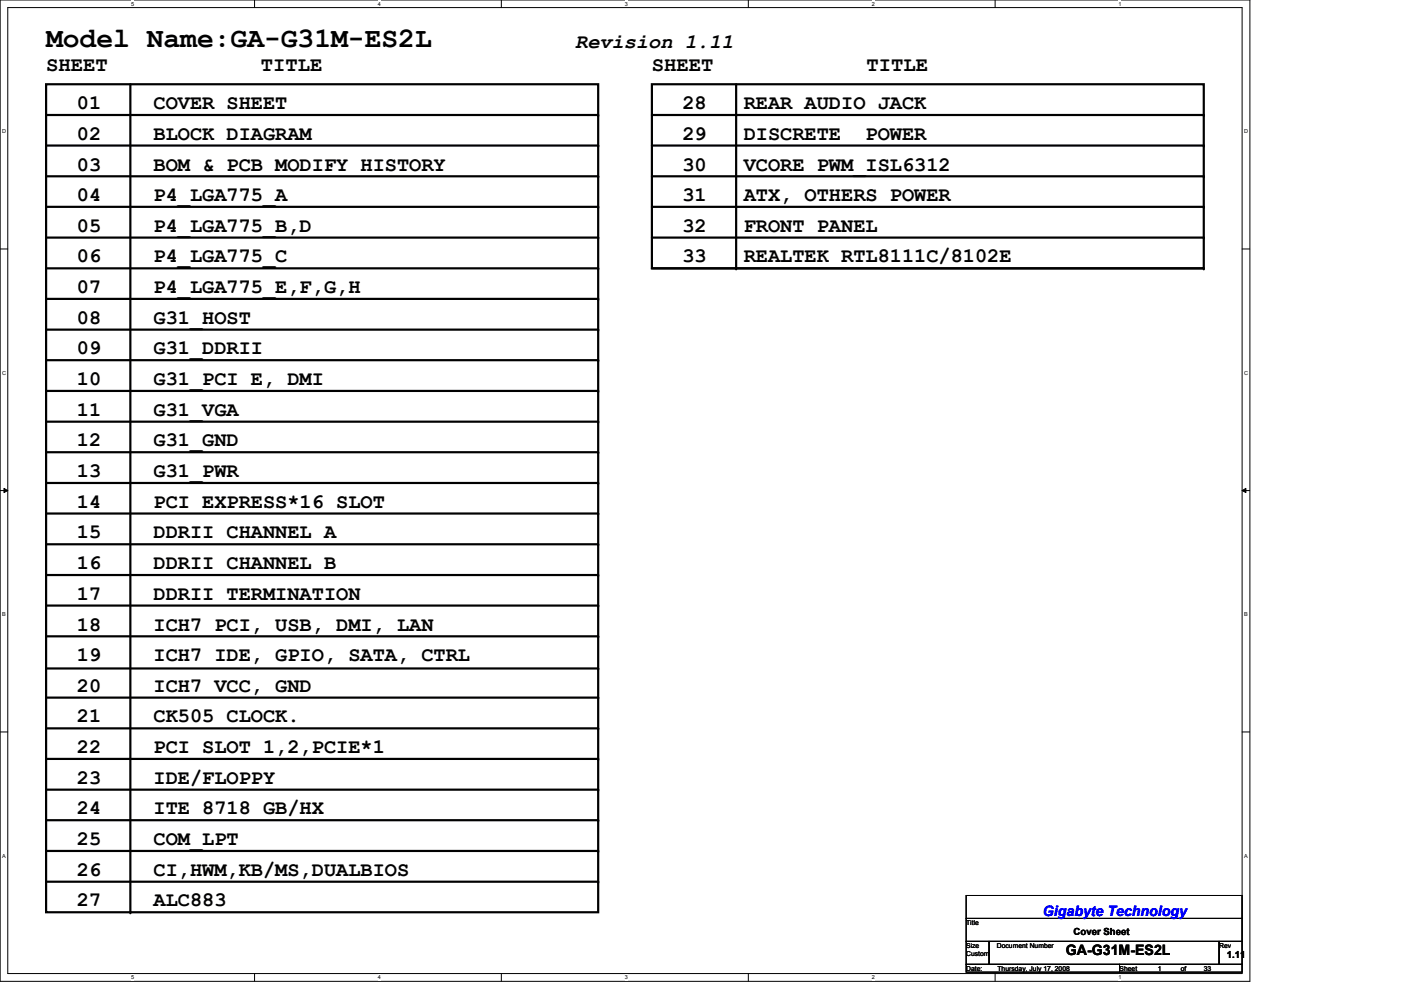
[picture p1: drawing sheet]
<svg xmlns="http://www.w3.org/2000/svg" width="297mm" height="210mm" viewBox="0 0 297 210" stroke-linecap="round" stroke-linejoin="round" font-family="sans-serif">
<path d="M0 0h265v208.1h-265zM1.6 1.6h261.8v204.8h-261.8z" fill="none" stroke="#000" stroke-width=".21"/>
<g fill="#fff">
<path d="M27.8 .2h.6v1.3h-.6z"/>
<path d="M27.8 206.6h.6v1.3h-.6z"/>
</g>
<path d="M54 0v1.6M54 206.4v1.6" fill="none" stroke="#000" stroke-width=".21"/>
<g fill="#fff">
<path d="M80.1 .2h.6v1.3h-.6z"/>
<path d="M80.1 206.6h.6v1.3h-.6z"/>
</g>
<path d="M106.3 0v1.6M106.3 206.4v1.6" fill="none" stroke="#000" stroke-width=".21"/>
<g fill="#fff">
<path d="M132.5 .2h.5v1.3h-.5z"/>
<path d="M132.5 206.6h.5v1.3h-.5z"/>
</g>
<path d="M158.7 0v1.6M158.7 206.4v1.6" fill="none" stroke="#000" stroke-width=".21"/>
<g fill="#fff">
<path d="M184.8 .2h.6v1.3h-.6z"/>
<path d="M184.8 206.6h.6v1.3h-.6z"/>
</g>
<path d="M211 0v1.6M211 206.4v1.6" fill="none" stroke="#000" stroke-width=".21"/>
<g fill="#fff">
<path d="M237.1 .2h.6v1.3h-.6z"/>
<path d="M237.1 206.6h.6v1.3h-.6z"/>
<path d="M.5 27.2h.8v1.3h-.8z"/>
<path d="M263.8 27.2h.8v1.3h-.8z"/>
<path d="M.5 78.4h.8v1.3h-.8z"/>
<path d="M263.8 78.4h.8v1.3h-.8z"/>
</g>
<path d="M0 52.8h1.6M263.4 52.8h1.6" fill="none" stroke="#000" stroke-width=".21"/>
<g fill="#fff">
<path d="M.5 129.6h.7v1.3h-.7z"/>
<path d="M263.8 129.6h.7v1.3h-.7z"/>
</g>
<path d="M0 104h1.6M.8 103.5l.8 .5-.8 .4zM263.4 104l.8-.5v.9zM263.4 104h1.6" fill="none" stroke="#000" stroke-width=".21"/>
<path d="M.8 103.5l.8 .5-.8 .4zM263.4 104l.8-.5v.9z" fill="#000"/>
<g fill="#fff">
<path d="M.5 180.8h.7v1.3h-.7z"/>
<path d="M263.8 180.8h.7v1.3h-.7z"/>
</g>
<path d="M0 155.2h1.6M263.4 155.2h1.6M204.8 189.9h58.6v4.8h-58.6zM204.8 194.7h58.6v4.9h-58.6zM204.8 199.6h4.9v4.9h-4.9zM209.7 199.6h48.8v4.9h-48.8zM258.5 199.6h4.9v4.9h-4.9zM204.8 204.5h32.6v1.6h-32.6zM237.4 204.5h26v1.6h-26z" fill="none" stroke="#000" stroke-width=".21"/>
<g fill="none" stroke="#000" stroke-width=".47">
<path d="M9.8 17.9h117v175.5h-117zM27.6 17.9v175.5M138.2 17.9h117v39h-117zM156.1 17.9v39M9.8 30.9h117M9.8 37.4h117M9.8 24.4h117M138.2 30.9h117M138.2 37.4h117M138.2 24.4h117M9.8 56.9h117M9.8 43.9h117"/>
<path d="M9.8 50.4h117M138.2 56.9h117M138.2 43.9h117M138.2 50.4h117M9.8 63.4h117M9.8 76.4h117M9.8 69.9h117M9.8 82.9h117M9.8 95.9h117M9.8 89.4h117M9.8 108.9h117M9.8 102.4h117"/>
<path d="M9.8 115.4h117M9.8 121.9h117M9.8 128.4h117M9.8 134.9h117M9.8 141.7h117M9.8 147.9h117M9.8 154.4h117M9.8 160.9h117M9.8 167.4h117M9.8 173.9h117M9.8 180.4h117M9.8 186.9h117"/>
</g>
<g fill="#000">
<circle cx="126.8" cy="30.9" r=".23"/>
<circle cx="126.8" cy="24.4" r=".23"/>
<circle cx="126.8" cy="37.4" r=".23"/>
<circle cx="255.2" cy="24.4" r=".23"/>
<circle cx="255.2" cy="30.9" r=".23"/>
<circle cx="255.2" cy="37.4" r=".23"/>
<circle cx="126.8" cy="56.9" r=".23"/>
<circle cx="126.8" cy="50.4" r=".23"/>
<circle cx="126.8" cy="43.9" r=".23"/>
<circle cx="156.1" cy="56.9" r=".23"/>
<circle cx="255.2" cy="56.9" r=".23"/>
<circle cx="255.2" cy="43.9" r=".23"/>
<circle cx="255.2" cy="50.4" r=".23"/>
<circle cx="126.8" cy="69.9" r=".23"/>
<circle cx="126.8" cy="76.4" r=".23"/>
<circle cx="126.8" cy="63.4" r=".23"/>
<circle cx="126.8" cy="95.9" r=".23"/>
<circle cx="126.8" cy="82.9" r=".23"/>
<circle cx="126.8" cy="89.4" r=".23"/>
<circle cx="126.8" cy="102.4" r=".23"/>
<circle cx="126.8" cy="115.4" r=".23"/>
<circle cx="126.8" cy="108.9" r=".23"/>
<circle cx="126.8" cy="121.9" r=".23"/>
<circle cx="126.8" cy="134.9" r=".23"/>
<circle cx="126.8" cy="128.4" r=".23"/>
<circle cx="126.8" cy="147.9" r=".23"/>
<circle cx="126.8" cy="141.7" r=".23"/>
<circle cx="126.8" cy="154.4" r=".23"/>
<circle cx="126.8" cy="160.9" r=".23"/>
<circle cx="126.8" cy="173.9" r=".23"/>
<circle cx="126.8" cy="167.4" r=".23"/>
<circle cx="27.6" cy="193.4" r=".23"/>
<circle cx="126.8" cy="180.4" r=".23"/>
<circle cx="126.8" cy="186.9" r=".23"/>
</g>
<text font-size="6" x="9.8" y="9.9">Model Name:GA-G31M-ES2L</text>
<g font-size="4.4">
<text x="122" y="10.2">Revision 1.11</text>
<text x="9.8" y="15">SHEET</text>
<text x="55.3" y="15">TITLE</text>
<text x="138.2" y="15">SHEET</text>
<text x="183.7" y="15">TITLE</text>
<text x="16.3" y="23.1">01</text>
<text x="32.5" y="23.1">COVER SHEET</text>
<text x="144.7" y="23.1">28</text>
<text x="157.7" y="23.1">REAR AUDIO JACK</text>
<text x="16.3" y="29.6">02</text>
<text x="32.5" y="29.6">BLOCK DIAGRAM</text>
<text x="144.7" y="29.6">29</text>
<text x="157.7" y="29.6">DISCRETE</text>
<text x="183.5" y="29.6">POWER</text>
<text x="16.3" y="36.2">03</text>
<text x="32.5" y="36.2">BOM &amp; PCB MODIFY HISTORY</text>
<text x="144.7" y="36.2">30</text>
<text x="157.7" y="36.2">VCORE PWM_ISL6312</text>
<text x="16.3" y="42.6">04</text>
<text x="32.5" y="42.6">P4_LGA775_A</text>
<text x="144.7" y="42.6">31</text>
<text x="157.7" y="42.6">ATX, OTHERS POWER</text>
<text x="16.3" y="49.1">05</text>
<text x="32.5" y="49.1">P4_LGA775_B,D</text>
<text x="144.7" y="49.1">32</text>
<text x="157.7" y="49.1">FRONT PANEL</text>
<text x="16.3" y="55.6">06</text>
<text x="32.5" y="55.6">P4_LGA775_C</text>
<text x="144.7" y="55.6">33</text>
<text x="157.7" y="55.6">REALTEK RTL8111C/8102E</text>
<text x="16.3" y="62.1">07</text>
<text x="32.5" y="62.1">P4_LGA775_E,F,G,H</text>
<text x="16.3" y="68.7">08</text>
<text x="32.5" y="68.7">G31_HOST</text>
<text x="16.3" y="75.1">09</text>
<text x="32.5" y="75.1">G31_DDRII</text>
<text x="16.3" y="81.7">10</text>
<text x="32.5" y="81.7">G31_PCI E, DMI</text>
<text x="16.3" y="88.1">11</text>
<text x="32.5" y="88.1">G31_VGA</text>
<text x="16.3" y="94.7">12</text>
<text x="32.5" y="94.7">G31_GND</text>
<text x="16.3" y="101.2">13</text>
<text x="32.5" y="101.2">G31_PWR</text>
<text x="16.3" y="107.7">14</text>
<text x="32.5" y="107.7">PCI EXPRESS*16 SLOT</text>
<text x="16.3" y="114.2">15</text>
<text x="32.5" y="114.2">DDRII CHANNEL A</text>
<text x="16.3" y="120.6">16</text>
<text x="32.5" y="120.6">DDRII CHANNEL B</text>
<text x="16.3" y="127.2">17</text>
<text x="32.5" y="127.2">DDRII TERMINATION</text>
<text x="16.3" y="133.7">18</text>
<text x="32.5" y="133.7">ICH7 PCI, USB, DMI, LAN</text>
<text x="16.3" y="140.2">19</text>
<text x="32.5" y="140.2">ICH7 IDE, GPIO, SATA, CTRL</text>
<text x="16.3" y="146.7">20</text>
<text x="32.5" y="146.7">ICH7 VCC, GND</text>
<text x="16.3" y="153.2">21</text>
<text x="32.5" y="153.2">CK505 CLOCK.</text>
<text x="16.3" y="159.7">22</text>
<text x="32.5" y="159.7">PCI SLOT 1,2,PCIE*1</text>
<text x="16.3" y="166.2">23</text>
<text x="32.5" y="166.2">IDE/FLOPPY</text>
<text x="16.3" y="172.7">24</text>
<text x="32.5" y="172.7">ITE 8718 GB/HX</text>
<text x="16.3" y="179.2">25</text>
<text x="32.5" y="179.2">COM_LPT</text>
<text x="16.3" y="185.7">26</text>
<text x="32.5" y="185.7">CI,HWM,KB/MS,DUALBIOS</text>
<text x="16.3" y="192.2">27</text>
<text x="32.5" y="192.2">ALC883</text>
</g>
<text font-size="3" fill="#00f" x="221.1" y="194.3">Gigabyte Technology</text>
<text font-size="3" x="226" y="202.4">GA-G31M-ES2L</text>
<g font-size="2.1">
<text x="227.6" y="198.2">Cover Sheet</text>
<text x="260.1" y="203.2">1.11</text>
</g>
<g font-size="1.4">
<text x="204.8" y="196.1">Title</text>
<text x="204.8" y="201">Size</text>
<text x="204.8" y="202.6">Custom</text>
<text x="211.4" y="201">Document Number</text>
<text x="258.5" y="201">Rev</text>
<text x="204.8" y="205.8">Date:</text>
<text x="211.5" y="205.8">Thursday, July 17, 2008</text>
<text x="237.4" y="205.8">Sheet</text>
<text x="245.5" y="205.8">1</text>
<text x="250.4" y="205.8">of</text>
<text x="255.2" y="205.8">33</text>
</g>
<g font-size="1.2">
<text x="27.8" y="1.2">5</text>
<text x="80.1" y="1.2">4</text>
<text x="132.5" y="1.2">3</text>
<text x="184.8" y="1.2">2</text>
<text x="237.1" y="1.2">1</text>
<text x=".5" y="28.2">D</text>
<text x="263.8" y="28.2">D</text>
<text x=".5" y="79.4">C</text>
<text x="263.8" y="79.4">C</text>
<text x=".5" y="130.6">B</text>
<text x="263.8" y="130.6">B</text>
<text x=".5" y="181.8">A</text>
<text x="263.8" y="181.8">A</text>
<text x="27.8" y="207.6">5</text>
<text x="80.1" y="207.6">4</text>
<text x="132.5" y="207.6">3</text>
<text x="184.8" y="207.6">2</text>
<text x="237.1" y="207.6">1</text>
</g>
</svg>
